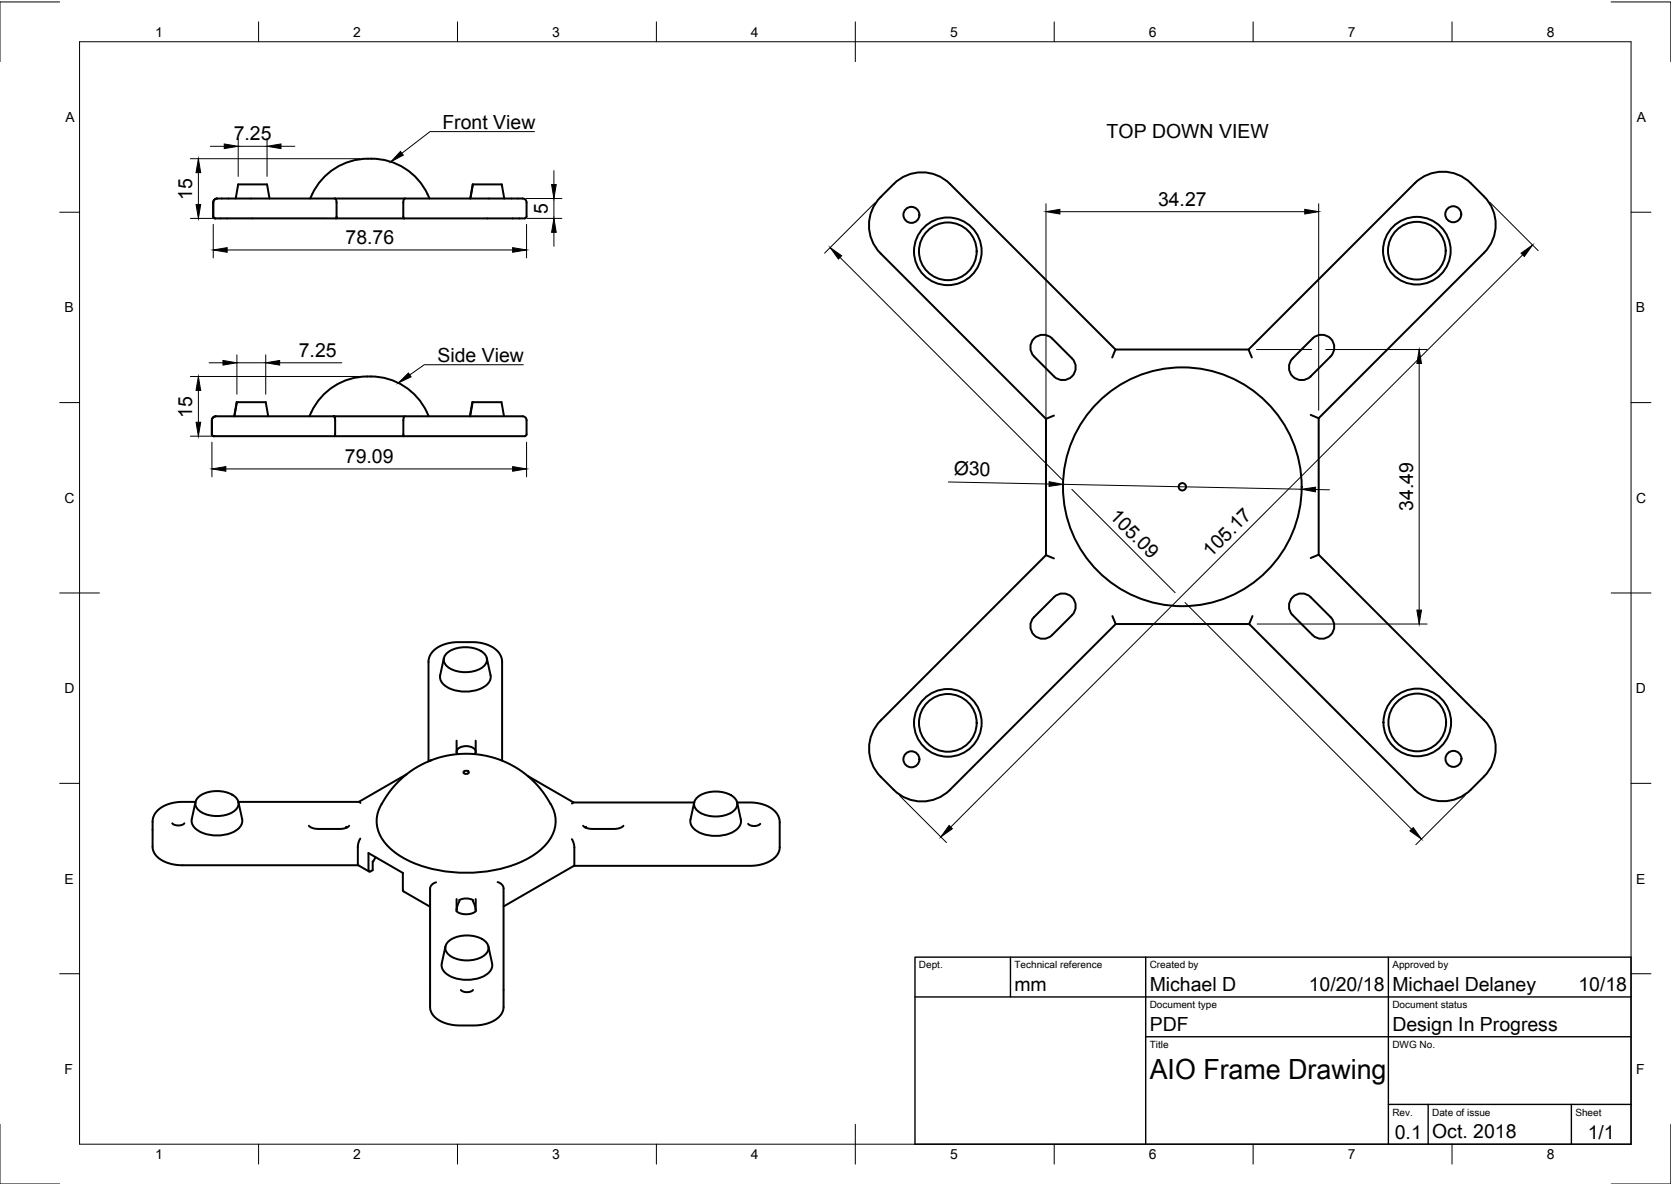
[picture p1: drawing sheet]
<svg xmlns="http://www.w3.org/2000/svg" width="420mm" height="297mm" viewBox="0 0 420 297" stroke-linecap="round" stroke-linejoin="round" font-family="sans-serif">
<!-- layer: Visible -->
<g fill="none" stroke="#000" stroke-width=".5">
<path d="M53.5 50.8v3.5l.3 .4 .2 .1h30.3M54.5 49.8h76.6a1.02 1.02 0 0 1 1.1 1v3.5l-.3 .4-.2 .1h-30.3M54.5 49.8a1 1 0 0 0-1 1M59.2 49.8l.6-3.5h7.2l.6 3.5M77.9 49.8a16.1 16.1 0 0 1 15.2-10 15.6 15.6 0 0 1 14.7 10M84.1 49.8l.2 .3 .2 .6v3.6l-.2 .5h17.1M101.6 49.8l-.2 .2-.2 .7v3.6l.2 .5M118.6 46.3h7.3l.7 3.5M118.7 46.3l-.7 3.5M259.5 84.9a3.2 3.2 0 0 1 4.6 0l5 5a3.2 3.2 0 0 1 0 4.5 3.2 3.2 0 0 1-4.6 0l-5-5a3.2 3.2 0 0 1 0-4.5zM280 87.7l-41.6-41.5a10 10 0 0 0-14.1 0 16.3 16.3 0 0 0-5.8 7.4 10 10 0 0 0 2.5 10l41.5 41.5 2-.8M313.4 87.7h-33.4l-.9 2"/>
<path d="M314.2 89.7l-.8-2 41.7-41.7a10 10 0 0 1 14.1 0 16.3 16.3 0 0 1 5.8 7.4 10 10 0 0 1-2.5 10l-41.5 41.5v34.3l41.5 41.5a10 10 0 0 1 0 14.1 16.3 16.3 0 0 1-7.5 5.8 10 10 0 0 1-9.9-2.5l-41.6-41.5h-33.5M329.4 84.9a3.2 3.2 0 0 1 4.6 0 3.2 3.2 0 0 1 0 4.5l-5 5a3.2 3.2 0 0 1-4.5 0 3.2 3.2 0 0 1 0-4.5zM54.2 104.4a1 1 0 0 0-1 1v3.5l.1 .3 .4 .2M59.4 100.9h7.3l.6 3.5M59.5 100.9l-.7 3.5M77.7 104.4a16.1 16.1 0 0 1 15.2-9.9 15.6 15.6 0 0 1 14.7 9.9M83.7 104.4h-29.5a1.01 1.01 0 0 0-1 1v3.5l.2 .5h.3M83.9 109.4h17.5l-.2-.4v-3.6l.2-.7 .2-.3h29.5a1.02 1.02 0 0 1 1.1 1v3.5l-.3 .5h-.2h-30.3M101.7 104.4h-18l.3 .3 .1 .6v3.7l-.2 .4h-30.2M117.9 104.4l.7-3.5h7.3l.6 3.5M118.6 100.9l-.6 3.5M262.5 105.1v34.2"/>
<path d="M329 104.1l2 .8M331 139.2l-2 .8M264.5 140.1l-2-.8-41.4 41.5a10 10 0 0 0 0 14.1 16.2 16.2 0 0 0 7.4 5.7 10 10 0 0 0 9.9-2.5l41.6-41.5M264.5 149.8a3.2 3.2 0 0 1 4.6 0 3.2 3.2 0 0 1 0 4.5l-5 5a3.2 3.2 0 0 1-4.6 0 3.2 3.2 0 0 1 0-4.5zM279.2 154.6l.8 2M314.4 154.6l-.9 2M324.5 149.8a3.2 3.2 0 0 1 4.5 0l5 5a3.2 3.2 0 0 1 0 4.5 3.2 3.2 0 0 1-4.6 0l-4.9-5a3.2 3.2 0 0 1 0-4.5zM111.4 165.1l-.9 4.3a3.5 3.5 0 0 0 2.9 3.5 9 9 0 0 0 9.2-1.5 2.35 2.35 0 0 0 .5-2l-.9-4.3M112.3 163.8a8 8 0 0 1 9 0 2.24 2.24 0 0 1 .9 2.2 2.24 2.24 0 0 1-1.6 1.7 8.2 8.2 0 0 1-8.3-.5 2.11 2.11 0 0 1 0-3.4zM49.9 199.9a8 8 0 0 1 9.1 0 2.24 2.24 0 0 1 .9 2.2 2.24 2.24 0 0 1-1.6 1.7 8.2 8.2 0 0 1-8.4-.5 2.11 2.11 0 0 1 0-3.4zM99.9 196.2l2-1.9 2.2-1.5 2.2-1.2 2.6-1.1 2.5-.8 2.6-.4 2.7-.2 2.8 .1 2.8 .5 2.5 .7 2.5 1 2.4 1.3 2.2 1.5 2 1.8 1.8 1.9 1.6 2.3a8.7 8.7 0 0 1-.4 11.8 25.4 25.4 0 0 1-16.4 6.8 33.6 33.6 0 0 1-19.9-4 11.2 11.2 0 0 1-6.1-8.4 11.9 11.9 0 0 1 2.3-6.4l1.5-2.1zM102.1 194.2l-12 7"/>
<path d="M108.3 190.7l-.4 .2M114.6 188.6a2.11 2.11 0 0 1 2.4-1.4 2.11 2.11 0 0 1 2.4 1.4M114.6 185.8v3l.4 .4M116.5 193.5l.5-.1a.54 .54 0 0 1 .7 .5l-.7 .3a.54 .54 0 0 1-.7-.5zM119.4 185.8v3l-.4 .4M126 190.8v-24.7l-.2-1.3-.5-.9-.8-.9-1.1-.8-1.3-.5-2.7-.6h-4.5l-2.7 .3-2.1 .9-1.6 1.3-.9 1.6v25.8M132.4 194.7l11.6 6.6M175.1 200a8 8 0 0 1 9.1 0 2.24 2.24 0 0 1 .8 2.2 2.24 2.24 0 0 1-1.5 1.7 8.2 8.2 0 0 1-8.4-.5 2.11 2.11 0 0 1 0-3.4zM43.3 206.5l.5 .4 .9 .2 1-.2 .6-.4M49.1 201.2l-1 4.3a3.5 3.5 0 0 0 2.9 3.5 9 9 0 0 0 9.2-1.5 2.35 2.35 0 0 0 .6-2l-1-4.3M49.1 201.2h-4l-2.4 .4-2.3 1-1.6 1.6-.5 1.8v6.9l.7 1.6 1.6 1.3 2.3 .9 2.5 .4h44.5M59.8 201.2h30.3l.4 .3"/>
<path d="M77.5 207.2l.9 .5 1.5 .3 5.8-.1 1.2-.2 .7-.5M87.1 207.6l-.2-.1v.2M89.9 217.1l2.7 1.5M90.4 210.4l-.6 1.9 .1 4.8M94.3 215.1l-.8 1.1v2.1l-.5 .3h-.4l-.1-4.6 8.6 5v4.3M143.5 210.5l.6 1.9v4.8M143.9 201.3h30.3l-.9 4.3a3.5 3.5 0 0 0 2.9 3.5 9 9 0 0 0 9.2-1.5 2.35 2.35 0 0 0 .5-2l-.9-4.3h3.9l2.1 .4 2.1 .8 1.6 1.2 .7 1.1 .3 1v6.8l-.4 1.5-1 1.2-1.1 .8-1.4 .6-3.2 .5h-44.6M143.9 201.3l-.3 .3M144.1 217.2l-17.7 10.2M146.4 207.2l.8 .5 1.5 .3 5.9-.1 1.1-.2 .8-.5M146.9 207.6l.2-.1v.2M187.8 206.7l.5 .4 .9 .1 1-.1 .6-.4"/>
<path d="M101.1 223.3l.2 .3 6.6 3.9M111.8 237.4l-.9 4.3a3.5 3.5 0 0 0 2.9 3.6 9 9 0 0 0 9.2-1.6 2.35 2.35 0 0 0 .5-2l-.9-4.3M112.7 236.1a8 8 0 0 1 9 0 2.24 2.24 0 0 1 .9 2.2 2.24 2.24 0 0 1-1.6 1.7 8.2 8.2 0 0 1-8.3-.5 2.11 2.11 0 0 1 0-3.4zM114.6 228.3l.7-2.5 1.7-.4 1.7 .4 .7 2.5M114.6 225.6v3l1 .6 1.4 .2 1.4-.2 1-.6v-3M124.9 221.3l1 .6 .5 .9-.1 30.3-.7 1.7-1.7 1.3-2.4 .9-2.6 .3-4.5-.1-2.7-.5-1.3-.6-1.1-.7-.8-1-.4-1-.2-30.5 .5-1 1-.5M115.7 248.4l.5 .4 1 .1 .9-.1 .6-.4"/>
<circle cx="228.8" cy="53.9" r="2.01"/>
<circle cx="364.8" cy="53.8" r="2.01"/>
<circle cx="237.9" cy="63" r="7.2"/>
<circle cx="237.9" cy="63.1" r="8.5"/>
<circle cx="355.6" cy="62.9" r="7.2"/>
<circle cx="355.6" cy="62.9" r="8.5"/>
<circle cx="296.8" cy="122.1" r="30"/>
<circle cx="296.8" cy="122.1" r=".92"/>
<circle cx="228.8" cy="190.5" r="2.01"/>
<circle cx="237.9" cy="181.4" r="7.2"/>
<circle cx="237.9" cy="181.4" r="8.5"/>
<circle cx="355.7" cy="181.2" r="7.2"/>
<circle cx="355.7" cy="181.2" r="8.5"/>
<circle cx="364.8" cy="190.4" r="2.01"/>
</g>
<!-- layer: Border -->
<g fill="none" stroke="#000" stroke-width=".25">
<path d="M15 .5h-15v15M20 10.5h389.4v276.6h-389.4zM64.9 5.5v5M114.8 5.5v5M164.7 5.5v5M214.7 5.5v10M264.6 5.5v5M314.5 5.5v5M364.4 5.5v5M404.4 .5h15v15M15 53.2h5M409.4 53.2h5"/>
<path d="M15 101h5M409.4 101h5M15 148.8h10M404.4 148.8h10M15 196.5h5M409.4 196.5h5M15 244.3h5M409.4 244.3h5M0 282.1v14.9h15M64.9 287.1v4.9M114.8 287.1v4.9M164.7 287.1v4.9"/>
<path d="M214.7 282.1v9.9M264.6 287.1v4.9M314.5 287.1v4.9M364.4 287.1v4.9M419.4 282.1v14.9h-15"/>
</g>
<!-- layer: TitleBlock -->
<path d="M229.7 240.1h179.7v47h-179.7zM229.7 250.1h179.7M253.6 240.1v10M287.6 240.1v47M348.5 240.1v47M287.6 260.1h121.8M348.5 277.1h60.9M358.5 277.1v10M394.4 277.1v10" fill="none" stroke="#000" stroke-width=".35"/>
<!-- layer: Dimensions -->
<g fill="none" stroke="#000" stroke-width=".25">
<path d="M47.8 39.8h42.6M52.8 36.7h3.5M59.8 34.7v9.6M59.8 36.7h7.2M67 34.7v9.6M70.5 36.7h3.5M47.8 54.8h34.5M49.8 43.3v8M53.5 56.3v8.4M132 49.8h9M132.2 56.3v8.4M132.3 54.8h8.7"/>
<path d="M139 42.8v3.5M139 49.8v5M139 58.3v3.5M219.6 50.9l-12.6 12.6M262.5 51.1v57M266 53.1h61.5M331 51.1v51.8M373.9 50.7l12.2 12.2M57 62.7h71.7M210.8 64.6l55.7 55.7M382.2 63.9l-143.6 143.6M47.8 94.5h42.4"/>
<path d="M49.8 97.9v8M52.5 91h3.5M59.5 89v9.9M59.5 91h7.2M66.7 89v9.9M70.2 91h15.6M315.4 87.7h13.8M332.7 87.7h25.5M356.2 91.2v61.9M47.8 109.4h34.1M53.2 110.9v8.7M56.7 117.6h72"/>
<path d="M132.2 110.9v8.7M238 120.9l25.3 .5M266.8 121.5l59.9 1.2M269 122.8l26 25.9M330.2 122.8l3.5 .1M297.4 151.2l56.9 56.8M315.5 156.6h42.7M225.7 199.6l11.9 11.8M367.8 199.5l-12.4 12.4"/>
</g>
<g fill="#000" stroke="#000" stroke-width=".25">
<path d="M56.3 36.1l3.5 .6-3.5 .6zM67 36.7l3.5-.6v1.2zM49.2 51.3h1.2l-.6 3.5zM49.8 39.8l.6 3.5h-1.2zM139 54.8l.6 3.5h-1.2zM138.4 46.3h1.2l-.6 3.5zM262.5 53.1l3.5-.6v1.2zM327.5 52.5l3.5 .6-3.5 .6zM53.5 62.7l3.5-.6v1.2zM128.7 62.1l3.5 .6-3.5 .6zM208.4 62.1l2.9 2.1-.9 .8zM381.8 63.5l2.9-2-2.1 2.8z"/>
<path d="M49.8 94.5l.6 3.4h-1.2zM56 90.4l3.5 .6-3.5 .6zM66.7 91l3.5-.6v1.2zM356.2 87.7l.6 3.5h-1.2zM49.2 105.9h1.2l-.6 3.5zM53.2 117.6l3.5-.5v1.1zM128.7 117.1l3.5 .5-3.5 .6zM263.3 120.9l3.5 .6-3.5 .5zM326.7 122.7l3.5-.5v1.2zM355.6 153.1h1.2l-.6 3.5zM238.2 207.1l.8 .8-2.9 2.1zM354.7 207.6l2.1 2.9-2.9-2.1z"/>
</g>
<!-- layer: Annotations -->
<path d="M100.5 38l.7 .9-3.1 1.7zM100 96.1l2.5-2.5 .7 .9z" fill="#000" stroke="#000" stroke-width=".25"/>
<path d="M134.2 33h-26.3l-7 5.5M131.3 91.5h-24.8l-3.7 2.6" fill="none" stroke="#000" stroke-width=".25"/>
<text font-size="7" x="288.6" y="270.6">AIO Frame Drawing</text>
<g font-size="4.9">
<text x="58.7" y="35.2">7.25</text>
<text x="111" y="32.3">Front View</text>
<text x="277.8" y="34.6">TOP DOWN VIEW</text>
<text x="48.2" y="50.2" transform="rotate(-90 48.2 50.2)">15</text>
<text x="137.5" y="53.7" transform="rotate(-90 137.5 53.7)">5</text>
<text x="290.7" y="51.6">34.27</text>
<text x="86.7" y="61.2">78.76</text>
<text x="75" y="89.5">7.25</text>
<text x="109.8" y="90.8">Side View</text>
<text x="48.2" y="104.8" transform="rotate(-90 48.2 104.8)">15</text>
<text x="86.6" y="116.1">79.09</text>
<text x="239.4" y="119.2" transform="rotate(1 239.4 119.2)">Ø30</text>
<text x="278.3" y="129.8" transform="rotate(45 278.3 129.8)">105.09</text>
<text x="354.7" y="128.2" transform="rotate(-90 354.7 128.2)">34.49</text>
<text x="303.9" y="140" transform="rotate(-45 303.9 140)">105.17</text>
<text x="254.6" y="248.6">mm</text>
<text x="288.6" y="248.6">Michael D</text>
<text x="328.5" y="248.6">10/20/18</text>
<text x="349.5" y="248.6">Michael Delaney</text>
<text x="396.2" y="248.6">10/18</text>
<text x="288.6" y="258.6">PDF</text>
<text x="349.5" y="258.6">Design In Progress</text>
<text x="350.1" y="285.7">0.1</text>
<text x="359.5" y="285.6">Oct. 2018</text>
<text x="398.5" y="285.7">1/1</text>
</g>
<g font-size="3.5">
<text x="38.9" y="9.2">1</text>
<text x="88.7" y="9.2">2</text>
<text x="138.6" y="9.2">3</text>
<text x="188.5" y="9.2">4</text>
<text x="238.4" y="9.2">5</text>
<text x="288.3" y="9.2">6</text>
<text x="338.3" y="9.2">7</text>
<text x="388.2" y="9.2">8</text>
<text x="16.4" y="30.6">A</text>
<text x="410.8" y="30.6">A</text>
<text x="16.2" y="78.4">B</text>
<text x="410.6" y="78.4">B</text>
<text x="16.2" y="126.1">C</text>
<text x="410.6" y="126.1">C</text>
<text x="16.2" y="173.9">D</text>
<text x="410.6" y="173.9">D</text>
<text x="16.2" y="221.7">E</text>
<text x="410.6" y="221.7">E</text>
<text x="16.2" y="269.4">F</text>
<text x="410.6" y="269.4">F</text>
<text x="38.9" y="290.8">1</text>
<text x="88.7" y="290.8">2</text>
<text x="138.6" y="290.8">3</text>
<text x="188.5" y="290.8">4</text>
<text x="238.4" y="290.8">5</text>
<text x="288.3" y="290.8">6</text>
<text x="338.3" y="290.8">7</text>
<text x="388.2" y="290.8">8</text>
</g>
<g font-size="2.5">
<text x="230.6" y="242.9">Dept.</text>
<text x="254.6" y="242.9">Technical reference</text>
<text x="288.6" y="242.9">Created by</text>
<text x="349.5" y="242.9">Approved by</text>
<text x="288.6" y="252.9">Document type</text>
<text x="349.5" y="252.9">Document status</text>
<text x="288.6" y="262.9">Title</text>
<text x="349.5" y="262.9">DWG No.</text>
<text x="349.5" y="279.9">Rev.</text>
<text x="359.5" y="279.9">Date of issue</text>
<text x="395.4" y="279.9">Sheet</text>
</g>
</svg>
